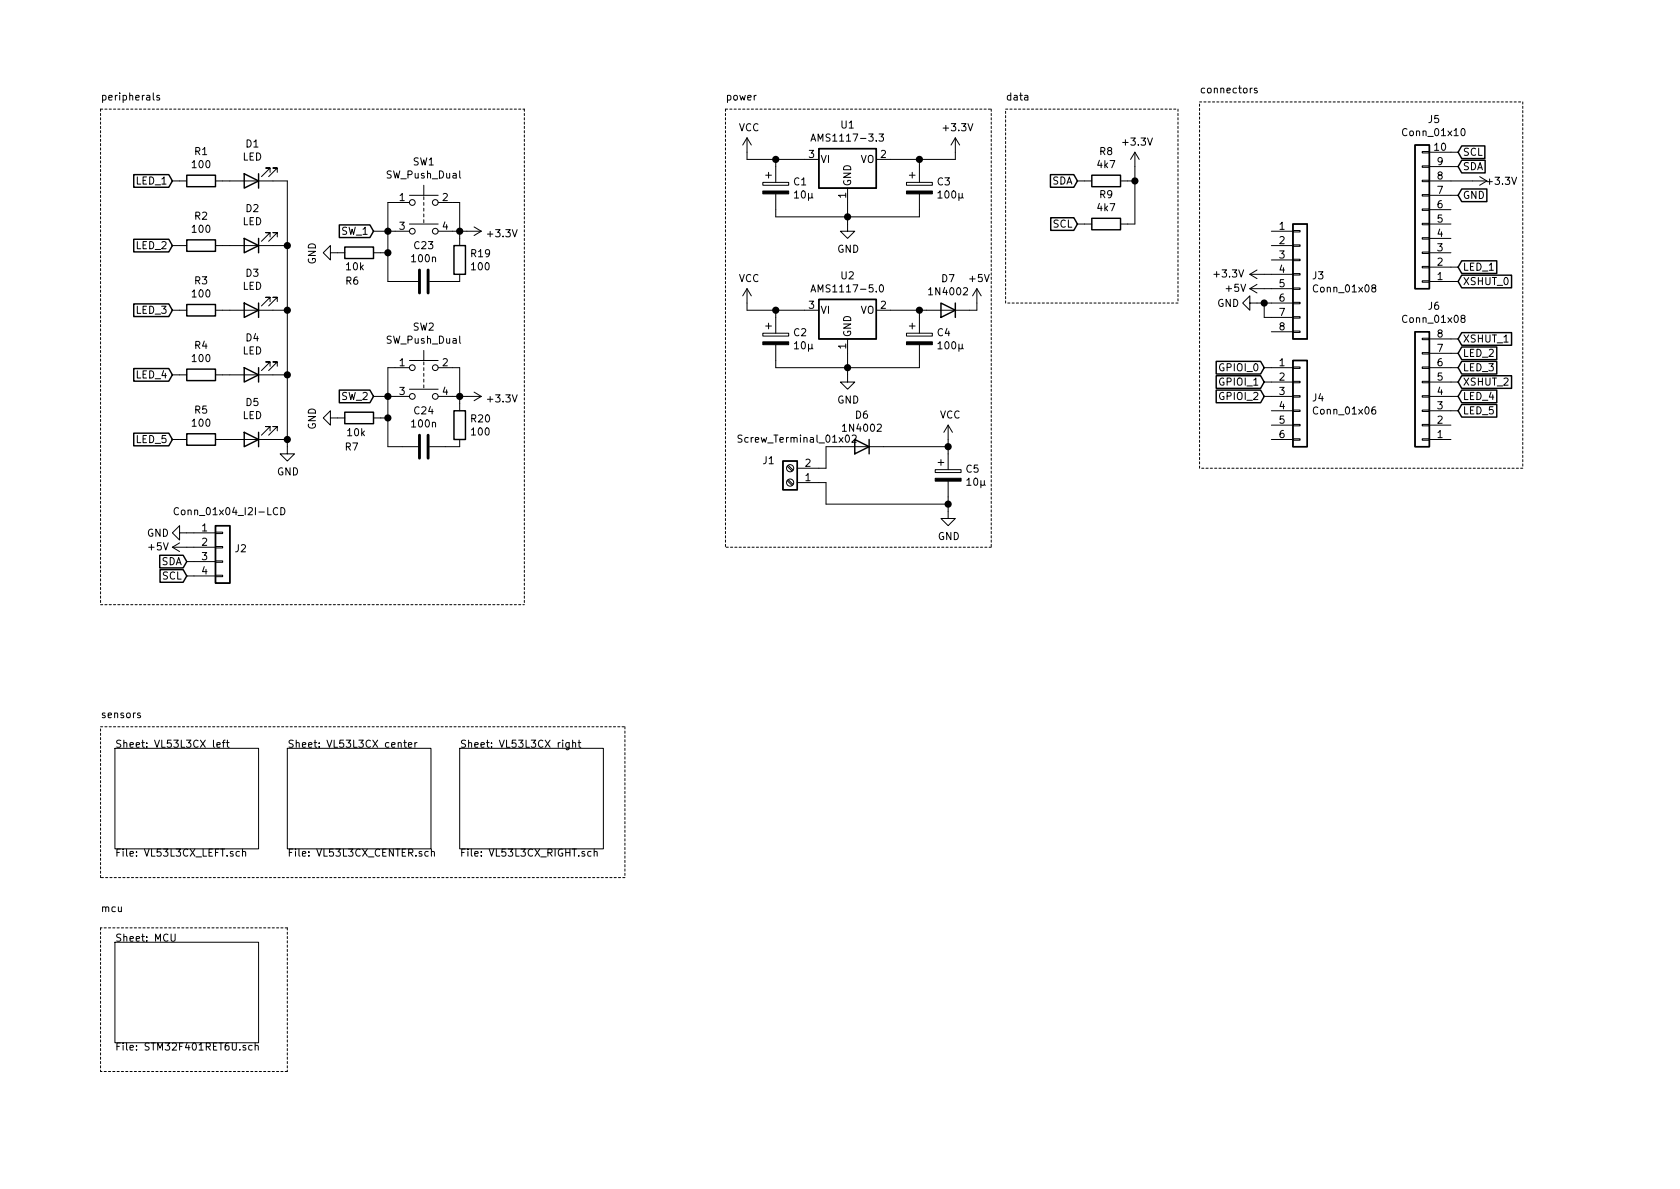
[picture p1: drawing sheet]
EESchema Schematic File Version 4
EELAYER 30 0
EELAYER END
$Descr A4 11693 8268
encoding utf-8
Sheet 1 5
Title "Gesture Control"
Date "2022-02-21"
Rev "V0.1"
Comp "AP Hogeschool & ED&A"
Comment1 ""
Comment2 ""
Comment3 ""
Comment4 ""
$EndDescr
$Comp
L Regulator_Linear:AMS1117-3.3 U1
U 1 1
P 5900 1100
F 0 "U1" H 5900 1342 50  0000 C CNN
F 1 "AMS1117-3.3" H 5900 1251 50  0000 C CNN
F 2 "Package_TO_SOT_SMD:SOT-223-3_TabPin2" H 5900 1300 50  0001 C CNN
F 3 "http://www.advanced-monolithic.com/pdf/ds1117.pdf" H 6000 850 50  0001 C CNN
	1    5900 1100
	1    0    0    -1  
$EndComp
$Comp
L Regulator_Linear:AMS1117-5.0 U2
U 1 1
P 5900 2150
F 0 "U2" H 5900 2392 50  0000 C CNN
F 1 "AMS1117-5.0" H 5900 2301 50  0000 C CNN
F 2 "Package_TO_SOT_SMD:SOT-223-3_TabPin2" H 5900 2350 50  0001 C CNN
F 3 "http://www.advanced-monolithic.com/pdf/ds1117.pdf" H 6000 1900 50  0001 C CNN
	1    5900 2150
	1    0    0    -1  
$EndComp
$Comp
L Connector_Generic:Conn_01x08 J3
U 1 1
P 9050 1900
F 0 "J3" H 9130 1892 50  0000 L CNN
F 1 "Conn_01x08" H 9130 1801 50  0000 L CNN
F 2 "Connector_PinHeader_2.54mm:PinHeader_1x08_P2.54mm_Vertical" H 9050 1900 50  0001 C CNN
F 3 "~" H 9050 1900 50  0001 C CNN
	1    9050 1900
	1    0    0    -1  
$EndComp
$Comp
L Connector_Generic:Conn_01x06 J4
U 1 1
P 9050 2750
F 0 "J4" H 9130 2742 50  0000 L CNN
F 1 "Conn_01x06" H 9130 2651 50  0000 L CNN
F 2 "Connector_PinHeader_2.54mm:PinHeader_1x06_P2.54mm_Vertical" H 9050 2750 50  0001 C CNN
F 3 "~" H 9050 2750 50  0001 C CNN
	1    9050 2750
	1    0    0    -1  
$EndComp
$Comp
L Connector_Generic:Conn_01x10 J5
U 1 1
P 9900 1550
F 0 "J5" H 9818 825 50  0000 C CNN
F 1 "Conn_01x10" H 9818 916 50  0000 C CNN
F 2 "Connector_PinHeader_2.54mm:PinHeader_1x10_P2.54mm_Vertical" H 9900 1550 50  0001 C CNN
F 3 "~" H 9900 1550 50  0001 C CNN
	1    9900 1550
	-1   0    0    1   
$EndComp
$Comp
L Connector_Generic:Conn_01x08 J6
U 1 1
P 9900 2750
F 0 "J6" H 9818 2125 50  0000 C CNN
F 1 "Conn_01x08" H 9818 2216 50  0000 C CNN
F 2 "Connector_PinHeader_2.54mm:PinHeader_1x08_P2.54mm_Vertical" H 9900 2750 50  0001 C CNN
F 3 "~" H 9900 2750 50  0001 C CNN
	1    9900 2750
	-1   0    0    1   
$EndComp
$Comp
L Device:LED D1
U 1 1
P 1750 1250
F 0 "D1" H 1743 995 50  0000 C CNN
F 1 "LED" H 1743 1086 50  0000 C CNN
F 2 "LED_SMD:LED_0805_2012Metric_Pad1.15x1.40mm_HandSolder" H 1750 1250 50  0001 C CNN
F 3 "~" H 1750 1250 50  0001 C CNN
	1    1750 1250
	-1   0    0    1   
$EndComp
$Comp
L Device:LED D2
U 1 1
P 1750 1700
F 0 "D2" H 1743 1445 50  0000 C CNN
F 1 "LED" H 1743 1536 50  0000 C CNN
F 2 "LED_SMD:LED_0805_2012Metric_Pad1.15x1.40mm_HandSolder" H 1750 1700 50  0001 C CNN
F 3 "~" H 1750 1700 50  0001 C CNN
	1    1750 1700
	-1   0    0    1   
$EndComp
$Comp
L Device:LED D3
U 1 1
P 1750 2150
F 0 "D3" H 1743 1895 50  0000 C CNN
F 1 "LED" H 1743 1986 50  0000 C CNN
F 2 "LED_SMD:LED_0805_2012Metric_Pad1.15x1.40mm_HandSolder" H 1750 2150 50  0001 C CNN
F 3 "~" H 1750 2150 50  0001 C CNN
	1    1750 2150
	-1   0    0    1   
$EndComp
$Comp
L Device:LED D4
U 1 1
P 1750 2600
F 0 "D4" H 1743 2345 50  0000 C CNN
F 1 "LED" H 1743 2436 50  0000 C CNN
F 2 "LED_SMD:LED_0805_2012Metric_Pad1.15x1.40mm_HandSolder" H 1750 2600 50  0001 C CNN
F 3 "~" H 1750 2600 50  0001 C CNN
	1    1750 2600
	-1   0    0    1   
$EndComp
$Comp
L Device:R R1
U 1 1
P 1400 1250
F 0 "R1" V 1193 1250 50  0000 C CNN
F 1 "100" V 1284 1250 50  0000 C CNN
F 2 "Resistor_SMD:R_0805_2012Metric_Pad1.20x1.40mm_HandSolder" V 1330 1250 50  0001 C CNN
F 3 "~" H 1400 1250 50  0001 C CNN
	1    1400 1250
	0    1    1    0   
$EndComp
$Comp
L Device:R R2
U 1 1
P 1400 1700
F 0 "R2" V 1193 1700 50  0000 C CNN
F 1 "100" V 1284 1700 50  0000 C CNN
F 2 "Resistor_SMD:R_0805_2012Metric_Pad1.20x1.40mm_HandSolder" V 1330 1700 50  0001 C CNN
F 3 "~" H 1400 1700 50  0001 C CNN
	1    1400 1700
	0    1    1    0   
$EndComp
$Comp
L Device:R R3
U 1 1
P 1400 2150
F 0 "R3" V 1193 2150 50  0000 C CNN
F 1 "100" V 1284 2150 50  0000 C CNN
F 2 "Resistor_SMD:R_0805_2012Metric_Pad1.20x1.40mm_HandSolder" V 1330 2150 50  0001 C CNN
F 3 "~" H 1400 2150 50  0001 C CNN
	1    1400 2150
	0    1    1    0   
$EndComp
$Comp
L Device:R R4
U 1 1
P 1400 2600
F 0 "R4" V 1193 2600 50  0000 C CNN
F 1 "100" V 1284 2600 50  0000 C CNN
F 2 "Resistor_SMD:R_0805_2012Metric_Pad1.20x1.40mm_HandSolder" V 1330 2600 50  0001 C CNN
F 3 "~" H 1400 2600 50  0001 C CNN
	1    1400 2600
	0    1    1    0   
$EndComp
$Comp
L Device:LED D5
U 1 1
P 1750 3050
F 0 "D5" H 1743 2795 50  0000 C CNN
F 1 "LED" H 1743 2886 50  0000 C CNN
F 2 "LED_SMD:LED_0805_2012Metric_Pad1.15x1.40mm_HandSolder" H 1750 3050 50  0001 C CNN
F 3 "~" H 1750 3050 50  0001 C CNN
	1    1750 3050
	-1   0    0    1   
$EndComp
$Comp
L Device:R R5
U 1 1
P 1400 3050
F 0 "R5" V 1193 3050 50  0000 C CNN
F 1 "100" V 1284 3050 50  0000 C CNN
F 2 "Resistor_SMD:R_0805_2012Metric_Pad1.20x1.40mm_HandSolder" V 1330 3050 50  0001 C CNN
F 3 "~" H 1400 3050 50  0001 C CNN
	1    1400 3050
	0    1    1    0   
$EndComp
$Comp
L Device:R R6
U 1 1
P 2500 1750
F 0 "R6" V 2300 1850 50  0000 R CNN
F 1 "10k" V 2400 1850 50  0000 R CNN
F 2 "Resistor_SMD:R_0805_2012Metric_Pad1.20x1.40mm_HandSolder" V 2430 1750 50  0001 C CNN
F 3 "~" H 2500 1750 50  0001 C CNN
	1    2500 1750
	0    -1   -1   0   
$EndComp
$Comp
L power:GND #PWR0101
U 1 1
P 5900 1550
F 0 "#PWR0101" H 5900 1300 50  0001 C CNN
F 1 "GND" H 5905 1377 50  0000 C CNN
F 2 "" H 5900 1550 50  0001 C CNN
F 3 "" H 5900 1550 50  0001 C CNN
	1    5900 1550
	1    0    0    -1  
$EndComp
Text Notes 700  700  0    50   ~ 0
peripherals
$Comp
L power:GND #PWR0102
U 1 1
P 2000 3100
F 0 "#PWR0102" H 2000 2850 50  0001 C CNN
F 1 "GND" H 2005 2927 50  0000 C CNN
F 2 "" H 2000 3100 50  0001 C CNN
F 3 "" H 2000 3100 50  0001 C CNN
	1    2000 3100
	1    0    0    -1  
$EndComp
Wire Wire Line
	1900 3050 2000 3050
Wire Wire Line
	2000 3050 2000 3100
Wire Wire Line
	1900 2600 2000 2600
Wire Wire Line
	2000 2600 2000 3050
Connection ~ 2000 3050
Wire Wire Line
	1900 2150 2000 2150
Wire Wire Line
	2000 2150 2000 2600
Connection ~ 2000 2600
Wire Wire Line
	1900 1700 2000 1700
Wire Wire Line
	2000 1700 2000 2150
Connection ~ 2000 2150
Wire Wire Line
	1900 1250 2000 1250
Wire Wire Line
	2000 1250 2000 1700
Connection ~ 2000 1700
Wire Wire Line
	1550 1250 1600 1250
Wire Wire Line
	1600 1700 1550 1700
Wire Wire Line
	1550 2150 1600 2150
Wire Wire Line
	1550 2600 1600 2600
Wire Wire Line
	1550 3050 1600 3050
Text GLabel 1200 1250 0    50   Input ~ 0
LED_1
Text GLabel 1200 1700 0    50   Input ~ 0
LED_2
Text GLabel 1200 2150 0    50   Input ~ 0
LED_3
Text GLabel 1200 2600 0    50   Input ~ 0
LED_4
Text GLabel 1200 3050 0    50   Input ~ 0
LED_5
Wire Wire Line
	1200 2600 1250 2600
Wire Wire Line
	1200 2150 1250 2150
Wire Wire Line
	1200 3050 1250 3050
Wire Wire Line
	1200 1250 1250 1250
Wire Wire Line
	1200 1700 1250 1700
$Comp
L power:GND #PWR0103
U 1 1
P 2350 1750
F 0 "#PWR0103" H 2350 1500 50  0001 C CNN
F 1 "GND" H 2355 1577 50  0000 C CNN
F 2 "" H 2350 1750 50  0001 C CNN
F 3 "" H 2350 1750 50  0001 C CNN
	1    2350 1750
	0    1    1    0   
$EndComp
Wire Wire Line
	3200 1600 3150 1600
Text GLabel 2600 1600 0    50   Input ~ 0
SW_1
Wire Wire Line
	2700 1600 2750 1600
Wire Notes Line
	5050 750  6900 750 
$Comp
L power:GND #PWR0105
U 1 1
P 5900 2600
F 0 "#PWR0105" H 5900 2350 50  0001 C CNN
F 1 "GND" H 5905 2427 50  0000 C CNN
F 2 "" H 5900 2600 50  0001 C CNN
F 3 "" H 5900 2600 50  0001 C CNN
	1    5900 2600
	1    0    0    -1  
$EndComp
Wire Wire Line
	5900 1500 5900 1400
$Comp
L Device:CP C3
U 1 1
P 6400 1300
F 0 "C3" H 6518 1346 50  0000 L CNN
F 1 "100µ" H 6518 1255 50  0000 L CNN
F 2 "" H 6438 1150 50  0001 C CNN
F 3 "~" H 6400 1300 50  0001 C CNN
	1    6400 1300
	1    0    0    -1  
$EndComp
$Comp
L Device:CP C1
U 1 1
P 5400 1300
F 0 "C1" H 5518 1346 50  0000 L CNN
F 1 "10µ" H 5518 1255 50  0000 L CNN
F 2 "" H 5438 1150 50  0001 C CNN
F 3 "~" H 5400 1300 50  0001 C CNN
	1    5400 1300
	1    0    0    -1  
$EndComp
Wire Wire Line
	5400 1150 5400 1100
Wire Wire Line
	5400 1100 5600 1100
Wire Wire Line
	6200 1100 6400 1100
Wire Wire Line
	6400 1100 6400 1150
$Comp
L Device:CP C4
U 1 1
P 6400 2350
F 0 "C4" H 6518 2396 50  0000 L CNN
F 1 "100µ" H 6518 2305 50  0000 L CNN
F 2 "" H 6438 2200 50  0001 C CNN
F 3 "~" H 6400 2350 50  0001 C CNN
	1    6400 2350
	1    0    0    -1  
$EndComp
$Comp
L Device:CP C2
U 1 1
P 5400 2350
F 0 "C2" H 5518 2396 50  0000 L CNN
F 1 "10µ" H 5518 2305 50  0000 L CNN
F 2 "" H 5438 2200 50  0001 C CNN
F 3 "~" H 5400 2350 50  0001 C CNN
	1    5400 2350
	1    0    0    -1  
$EndComp
Wire Wire Line
	5400 2200 5400 2150
Wire Wire Line
	5400 2150 5600 2150
Wire Wire Line
	6200 2150 6400 2150
Wire Wire Line
	6400 2150 6400 2200
Wire Wire Line
	5400 1450 5400 1500
Wire Wire Line
	5400 1500 5900 1500
Connection ~ 5900 1500
Wire Wire Line
	6400 1450 6400 1500
Wire Wire Line
	6400 1500 5900 1500
Wire Wire Line
	5900 1550 5900 1500
Wire Wire Line
	5900 2450 5900 2550
Wire Wire Line
	5400 2500 5400 2550
Wire Wire Line
	5400 2550 5900 2550
Wire Wire Line
	6400 2500 6400 2550
Wire Wire Line
	6400 2550 5900 2550
Connection ~ 5900 2550
Wire Wire Line
	5900 2600 5900 2550
Wire Wire Line
	6400 1100 6650 1100
Connection ~ 6400 1100
Wire Wire Line
	5400 1100 5200 1100
Connection ~ 5400 1100
Wire Wire Line
	5400 2150 5200 2150
Connection ~ 5400 2150
$Comp
L power:+3.3V #PWR0106
U 1 1
P 6650 1050
F 0 "#PWR0106" H 6650 900 50  0001 C CNN
F 1 "+3.3V" H 6665 1223 50  0000 C CNN
F 2 "" H 6650 1050 50  0001 C CNN
F 3 "" H 6650 1050 50  0001 C CNN
	1    6650 1050
	1    0    0    -1  
$EndComp
$Comp
L Device:D D7
U 1 1
P 6600 2150
F 0 "D7" H 6600 1933 50  0000 C CNN
F 1 "1N4002" H 6600 2024 50  0000 C CNN
F 2 "" H 6600 2150 50  0001 C CNN
F 3 "~" H 6600 2150 50  0001 C CNN
	1    6600 2150
	-1   0    0    1   
$EndComp
Wire Wire Line
	6450 2150 6400 2150
Connection ~ 6400 2150
Wire Wire Line
	6750 2150 6800 2150
Wire Wire Line
	6800 2150 6800 2100
Wire Wire Line
	6650 1050 6650 1100
$Comp
L power:+5V #PWR0107
U 1 1
P 6800 2100
F 0 "#PWR0107" H 6800 1950 50  0001 C CNN
F 1 "+5V" H 6815 2273 50  0000 C CNN
F 2 "" H 6800 2100 50  0001 C CNN
F 3 "" H 6800 2100 50  0001 C CNN
	1    6800 2100
	1    0    0    -1  
$EndComp
$Comp
L power:VCC #PWR0108
U 1 1
P 5200 2100
F 0 "#PWR0108" H 5200 1950 50  0001 C CNN
F 1 "VCC" H 5215 2273 50  0000 C CNN
F 2 "" H 5200 2100 50  0001 C CNN
F 3 "" H 5200 2100 50  0001 C CNN
	1    5200 2100
	1    0    0    -1  
$EndComp
$Comp
L power:VCC #PWR0109
U 1 1
P 5200 1050
F 0 "#PWR0109" H 5200 900 50  0001 C CNN
F 1 "VCC" H 5215 1223 50  0000 C CNN
F 2 "" H 5200 1050 50  0001 C CNN
F 3 "" H 5200 1050 50  0001 C CNN
	1    5200 1050
	1    0    0    -1  
$EndComp
Wire Wire Line
	5200 1050 5200 1100
Wire Wire Line
	5200 2100 5200 2150
Text GLabel 10150 1050 2    50   Input ~ 0
SCL
Text GLabel 10150 1150 2    50   Input ~ 0
SDA
Text GLabel 10150 1350 2    50   Input ~ 0
GND
Text GLabel 10150 1950 2    50   Input ~ 0
XSHUT_0
Text GLabel 10150 2350 2    50   Input ~ 0
XSHUT_1
Text GLabel 10150 2650 2    50   Input ~ 0
XSHUT_2
Text GLabel 10150 1850 2    50   Input ~ 0
LED_1
Text GLabel 10150 2450 2    50   Input ~ 0
LED_2
Text GLabel 10150 2550 2    50   Input ~ 0
LED_3
Wire Wire Line
	10150 2450 10100 2450
Wire Wire Line
	10100 2550 10150 2550
Wire Wire Line
	10150 2650 10100 2650
Wire Wire Line
	10100 2350 10150 2350
Wire Wire Line
	10150 1950 10100 1950
Wire Wire Line
	10100 1850 10150 1850
Wire Wire Line
	10150 1350 10100 1350
Wire Wire Line
	10100 1150 10150 1150
Wire Wire Line
	10150 1050 10100 1050
Text GLabel 10150 2750 2    50   Input ~ 0
LED_4
Text GLabel 10150 2850 2    50   Input ~ 0
LED_5
Wire Wire Line
	10150 2850 10100 2850
Wire Wire Line
	10100 2750 10150 2750
Text GLabel 8800 2550 0    50   Input ~ 0
GPIOI_0
Text GLabel 8800 2650 0    50   Input ~ 0
GPIOI_1
Text GLabel 8800 2750 0    50   Input ~ 0
GPIOI_2
Wire Wire Line
	8850 2750 8800 2750
Wire Wire Line
	8800 2650 8850 2650
Wire Wire Line
	8850 2550 8800 2550
Text GLabel 7500 1250 0    50   Input ~ 0
SDA
Text GLabel 7500 1550 0    50   Input ~ 0
SCL
Wire Wire Line
	7500 1550 7550 1550
Wire Wire Line
	7550 1250 7500 1250
$Comp
L power:+3.3V #PWR0110
U 1 1
P 7900 1150
F 0 "#PWR0110" H 7900 1000 50  0001 C CNN
F 1 "+3.3V" H 7915 1323 50  0000 C CNN
F 2 "" H 7900 1150 50  0001 C CNN
F 3 "" H 7900 1150 50  0001 C CNN
	1    7900 1150
	1    0    0    -1  
$EndComp
Wire Wire Line
	7900 1150 7900 1250
Wire Wire Line
	7900 1250 7850 1250
Wire Wire Line
	7850 1550 7900 1550
Wire Wire Line
	7900 1550 7900 1250
Connection ~ 7900 1250
$Comp
L Device:R R9
U 1 1
P 7700 1550
F 0 "R9" V 7493 1550 50  0000 C CNN
F 1 "4k7" V 7584 1550 50  0000 C CNN
F 2 "Resistor_SMD:R_0805_2012Metric_Pad1.20x1.40mm_HandSolder" V 7630 1550 50  0001 C CNN
F 3 "~" H 7700 1550 50  0001 C CNN
	1    7700 1550
	0    1    1    0   
$EndComp
$Comp
L Device:R R8
U 1 1
P 7700 1250
F 0 "R8" V 7493 1250 50  0000 C CNN
F 1 "4k7" V 7584 1250 50  0000 C CNN
F 2 "Resistor_SMD:R_0805_2012Metric_Pad1.20x1.40mm_HandSolder" V 7630 1250 50  0001 C CNN
F 3 "~" H 7700 1250 50  0001 C CNN
	1    7700 1250
	0    1    1    0   
$EndComp
$Comp
L power:+3.3V #PWR0111
U 1 1
P 8800 1900
F 0 "#PWR0111" H 8800 1750 50  0001 C CNN
F 1 "+3.3V" V 8800 2150 50  0000 C CNN
F 2 "" H 8800 1900 50  0001 C CNN
F 3 "" H 8800 1900 50  0001 C CNN
	1    8800 1900
	0    -1   -1   0   
$EndComp
Wire Wire Line
	8800 1900 8850 1900
$Comp
L power:GND #PWR0112
U 1 1
P 8750 2100
F 0 "#PWR0112" H 8750 1850 50  0001 C CNN
F 1 "GND" V 8750 1900 50  0000 C CNN
F 2 "" H 8750 2100 50  0001 C CNN
F 3 "" H 8750 2100 50  0001 C CNN
	1    8750 2100
	0    1    1    0   
$EndComp
Wire Wire Line
	8850 2100 8800 2100
Wire Wire Line
	8850 2200 8800 2200
Wire Wire Line
	8800 2200 8800 2100
Connection ~ 8800 2100
Wire Wire Line
	8800 2100 8750 2100
$Comp
L power:+5V #PWR0113
U 1 1
P 8800 2000
F 0 "#PWR0113" H 8800 1850 50  0001 C CNN
F 1 "+5V" V 8800 2200 50  0000 C CNN
F 2 "" H 8800 2000 50  0001 C CNN
F 3 "" H 8800 2000 50  0001 C CNN
	1    8800 2000
	0    -1   -1   0   
$EndComp
$Comp
L power:+3.3V #PWR0114
U 1 1
P 10250 1250
F 0 "#PWR0114" H 10250 1100 50  0001 C CNN
F 1 "+3.3V" V 10250 1450 50  0000 C CNN
F 2 "" H 10250 1250 50  0001 C CNN
F 3 "" H 10250 1250 50  0001 C CNN
	1    10250 1250
	0    1    1    0   
$EndComp
Wire Wire Line
	10100 1250 10250 1250
$Comp
L Connector:Screw_Terminal_01x02 J1
U 1 1
P 5500 3350
F 0 "J1" H 5650 3200 50  0000 C CNN
F 1 "Screw_Terminal_01x02" H 5450 3050 50  0000 C CNN
F 2 "" H 5500 3350 50  0001 C CNN
F 3 "~" H 5500 3350 50  0001 C CNN
	1    5500 3350
	-1   0    0    1   
$EndComp
$Comp
L power:VCC #PWR0115
U 1 1
P 6600 3050
F 0 "#PWR0115" H 6600 2900 50  0001 C CNN
F 1 "VCC" H 6615 3223 50  0000 C CNN
F 2 "" H 6600 3050 50  0001 C CNN
F 3 "" H 6600 3050 50  0001 C CNN
	1    6600 3050
	1    0    0    -1  
$EndComp
$Comp
L power:GND #PWR0116
U 1 1
P 6600 3550
F 0 "#PWR0116" H 6600 3300 50  0001 C CNN
F 1 "GND" H 6605 3377 50  0000 C CNN
F 2 "" H 6600 3550 50  0001 C CNN
F 3 "" H 6600 3550 50  0001 C CNN
	1    6600 3550
	1    0    0    -1  
$EndComp
Wire Wire Line
	5700 3350 5750 3350
Wire Wire Line
	6600 3450 6600 3500
Wire Wire Line
	5750 3350 5750 3500
$Comp
L Device:CP C5
U 1 1
P 6600 3300
F 0 "C5" H 6718 3346 50  0000 L CNN
F 1 "10µ" H 6718 3255 50  0000 L CNN
F 2 "" H 6638 3150 50  0001 C CNN
F 3 "~" H 6600 3300 50  0001 C CNN
	1    6600 3300
	1    0    0    -1  
$EndComp
Wire Wire Line
	5750 3250 5700 3250
Wire Wire Line
	6600 3050 6600 3100
Wire Wire Line
	5750 3100 5750 3250
Connection ~ 6600 3100
Wire Wire Line
	6600 3100 6600 3150
Wire Wire Line
	6600 3550 6600 3500
Connection ~ 6600 3500
$Comp
L Device:D D6
U 1 1
P 6000 3100
F 0 "D6" H 6000 2883 50  0000 C CNN
F 1 "1N4002" H 6000 2974 50  0000 C CNN
F 2 "" H 6000 3100 50  0001 C CNN
F 3 "~" H 6000 3100 50  0001 C CNN
	1    6000 3100
	-1   0    0    1   
$EndComp
Wire Wire Line
	6150 3100 6600 3100
Wire Wire Line
	5750 3100 5850 3100
Wire Wire Line
	5750 3500 6600 3500
Wire Notes Line
	6900 3800 5050 3800
Wire Notes Line
	5050 750  5050 3800
Wire Notes Line
	6900 750  6900 3800
Text Notes 5050 700  0    50   ~ 0
power
Text GLabel 1300 3900 0    50   Input ~ 0
SDA
Text GLabel 1300 4000 0    50   Input ~ 0
SCL
Wire Notes Line
	10600 700  10600 3250
Wire Notes Line
	10600 3250 8350 3250
Wire Notes Line
	8350 3250 8350 700 
Wire Notes Line
	8350 700  10600 700 
Text Notes 8350 650  0    50   ~ 0
connectors
Wire Notes Line
	7000 750  8200 750 
Wire Notes Line
	8200 750  8200 2100
Wire Notes Line
	8200 2100 7000 2100
Wire Notes Line
	7000 2100 7000 750 
Text Notes 7000 700  0    50   ~ 0
data
Text Notes 700  5000 0    50   ~ 0
sensors
$Sheet
S 2000 5200 1000 700 
U 62398514
F0 "VL53L3CX center" 50
F1 "VL53L3CX_CENTER.sch" 50
$EndSheet
$Sheet
S 3200 5200 1000 700 
U 623A41A0
F0 "VL53L3CX right" 50
F1 "VL53L3CX_RIGHT.sch" 50
$EndSheet
$Sheet
S 800  5200 1000 700 
U 623A3BAC
F0 "VL53L3CX left" 50
F1 "VL53L3CX_LEFT.sch" 50
$EndSheet
Wire Notes Line
	700  5050 4350 5050
Wire Notes Line
	4350 5050 4350 6100
Wire Notes Line
	4350 6100 700  6100
Wire Notes Line
	700  6100 700  5050
$Sheet
S 800  6550 1000 700 
U 623BE0FF
F0 "MCU" 50
F1 "STM32F401RET6U.sch" 50
$EndSheet
Text Notes 700  6350 0    50   ~ 0
mcu
Wire Notes Line
	2000 6450 2000 7450
Wire Notes Line
	2000 7450 700  7450
Wire Notes Line
	2000 6450 700  6450
Wire Notes Line
	700  6450 700  7450
$Comp
L Switch:SW_Push_Dual SW1
U 1 1
P 2950 1400
F 0 "SW1" H 2950 1685 50  0000 C CNN
F 1 "SW_Push_Dual" H 2950 1594 50  0000 C CNN
F 2 "" H 2950 1600 50  0001 C CNN
F 3 "~" H 2950 1600 50  0001 C CNN
	1    2950 1400
	1    0    0    -1  
$EndComp
Wire Wire Line
	3150 1400 3200 1400
Wire Wire Line
	3200 1400 3200 1600
Connection ~ 3200 1600
Wire Wire Line
	2750 1400 2700 1400
Wire Wire Line
	2700 1400 2700 1600
Wire Wire Line
	2700 1600 2600 1600
Connection ~ 2700 1600
$Comp
L Connector_Generic:Conn_01x04 J2
U 1 1
P 1550 3800
F 0 "J2" H 1630 3792 50  0000 L CNN
F 1 "Conn_01x04_I2I-LCD" H 1200 4050 50  0000 L CNN
F 2 "Connector_PinHeader_2.54mm:PinHeader_1x04_P2.54mm_Vertical" H 1550 3800 50  0001 C CNN
F 3 "~" H 1550 3800 50  0001 C CNN
	1    1550 3800
	1    0    0    -1  
$EndComp
$Comp
L power:+5V #PWR0104
U 1 1
P 1300 3800
F 0 "#PWR0104" H 1300 3650 50  0001 C CNN
F 1 "+5V" V 1300 4000 50  0000 C CNN
F 2 "" H 1300 3800 50  0001 C CNN
F 3 "" H 1300 3800 50  0001 C CNN
	1    1300 3800
	0    -1   -1   0   
$EndComp
$Comp
L power:GND #PWR0174
U 1 1
P 1300 3700
F 0 "#PWR0174" H 1300 3450 50  0001 C CNN
F 1 "GND" V 1300 3500 50  0000 C CNN
F 2 "" H 1300 3700 50  0001 C CNN
F 3 "" H 1300 3700 50  0001 C CNN
	1    1300 3700
	0    1    1    0   
$EndComp
Wire Wire Line
	8800 2000 8850 2000
Wire Wire Line
	1300 4000 1350 4000
Wire Wire Line
	1350 3900 1300 3900
Wire Wire Line
	1300 3800 1350 3800
Wire Wire Line
	1350 3700 1300 3700
Wire Notes Line
	700  750  700  4200
$Comp
L Device:C C23
U 1 1
P 2950 1950
F 0 "C23" V 2698 1950 50  0000 C CNN
F 1 "100n" V 2789 1950 50  0000 C CNN
F 2 "Capacitor_SMD:C_0805_2012Metric_Pad1.18x1.45mm_HandSolder" H 2988 1800 50  0001 C CNN
F 3 "~" H 2950 1950 50  0001 C CNN
	1    2950 1950
	0    1    1    0   
$EndComp
Wire Wire Line
	3100 1950 3200 1950
Wire Wire Line
	2800 1950 2700 1950
$Comp
L power:+3.3V #PWR0175
U 1 1
P 3250 1600
F 0 "#PWR0175" H 3250 1450 50  0001 C CNN
F 1 "+3.3V" V 3265 1728 50  0000 L CNN
F 2 "" H 3250 1600 50  0001 C CNN
F 3 "" H 3250 1600 50  0001 C CNN
	1    3250 1600
	0    1    1    0   
$EndComp
$Comp
L Device:R R19
U 1 1
P 3200 1800
F 0 "R19" H 3270 1846 50  0000 L CNN
F 1 "100" H 3270 1755 50  0000 L CNN
F 2 "Resistor_SMD:R_0805_2012Metric_Pad1.20x1.40mm_HandSolder" V 3130 1800 50  0001 C CNN
F 3 "~" H 3200 1800 50  0001 C CNN
	1    3200 1800
	1    0    0    -1  
$EndComp
Wire Wire Line
	3200 1650 3200 1600
$Comp
L Device:R R7
U 1 1
P 2500 2900
F 0 "R7" V 2700 2900 50  0000 R CNN
F 1 "10k" V 2600 2950 50  0000 R CNN
F 2 "Resistor_SMD:R_0805_2012Metric_Pad1.20x1.40mm_HandSolder" V 2430 2900 50  0001 C CNN
F 3 "~" H 2500 2900 50  0001 C CNN
	1    2500 2900
	0    1    1    0   
$EndComp
$Comp
L power:GND #PWR0176
U 1 1
P 2350 2900
F 0 "#PWR0176" H 2350 2650 50  0001 C CNN
F 1 "GND" H 2355 2727 50  0000 C CNN
F 2 "" H 2350 2900 50  0001 C CNN
F 3 "" H 2350 2900 50  0001 C CNN
	1    2350 2900
	0    1    1    0   
$EndComp
Wire Wire Line
	3200 2750 3150 2750
Text GLabel 2600 2750 0    50   Input ~ 0
SW_2
Wire Wire Line
	2700 2750 2750 2750
$Comp
L Switch:SW_Push_Dual SW2
U 1 1
P 2950 2550
F 0 "SW2" H 2950 2835 50  0000 C CNN
F 1 "SW_Push_Dual" H 2950 2744 50  0000 C CNN
F 2 "" H 2950 2750 50  0001 C CNN
F 3 "~" H 2950 2750 50  0001 C CNN
	1    2950 2550
	1    0    0    -1  
$EndComp
Wire Wire Line
	3150 2550 3200 2550
Wire Wire Line
	3200 2550 3200 2750
Connection ~ 3200 2750
Wire Wire Line
	2750 2550 2700 2550
Wire Wire Line
	2700 2550 2700 2750
Wire Wire Line
	2700 2750 2600 2750
Connection ~ 2700 2750
$Comp
L Device:C C24
U 1 1
P 2950 3100
F 0 "C24" V 2698 3100 50  0000 C CNN
F 1 "100n" V 2789 3100 50  0000 C CNN
F 2 "Capacitor_SMD:C_0805_2012Metric_Pad1.18x1.45mm_HandSolder" H 2988 2950 50  0001 C CNN
F 3 "~" H 2950 3100 50  0001 C CNN
	1    2950 3100
	0    1    1    0   
$EndComp
Wire Wire Line
	3100 3100 3200 3100
Wire Wire Line
	2800 3100 2700 3100
$Comp
L power:+3.3V #PWR0177
U 1 1
P 3250 2750
F 0 "#PWR0177" H 3250 2600 50  0001 C CNN
F 1 "+3.3V" V 3265 2878 50  0000 L CNN
F 2 "" H 3250 2750 50  0001 C CNN
F 3 "" H 3250 2750 50  0001 C CNN
	1    3250 2750
	0    1    1    0   
$EndComp
$Comp
L Device:R R20
U 1 1
P 3200 2950
F 0 "R20" H 3270 2996 50  0000 L CNN
F 1 "100" H 3270 2905 50  0000 L CNN
F 2 "Resistor_SMD:R_0805_2012Metric_Pad1.20x1.40mm_HandSolder" V 3130 2950 50  0001 C CNN
F 3 "~" H 3200 2950 50  0001 C CNN
	1    3200 2950
	1    0    0    -1  
$EndComp
Wire Wire Line
	3200 2800 3200 2750
Wire Wire Line
	3250 1600 3200 1600
Wire Wire Line
	3250 2750 3200 2750
Wire Wire Line
	2700 2750 2700 2900
Wire Wire Line
	2700 1600 2700 1750
Wire Wire Line
	2650 1750 2700 1750
Connection ~ 2700 1750
Wire Wire Line
	2700 1750 2700 1950
Wire Wire Line
	2650 2900 2700 2900
Connection ~ 2700 2900
Wire Wire Line
	2700 2900 2700 3100
Wire Notes Line
	3650 750  3650 4200
Wire Notes Line
	700  750  3650 750 
Wire Notes Line
	700  4200 3650 4200
$EndSCHEMATC
